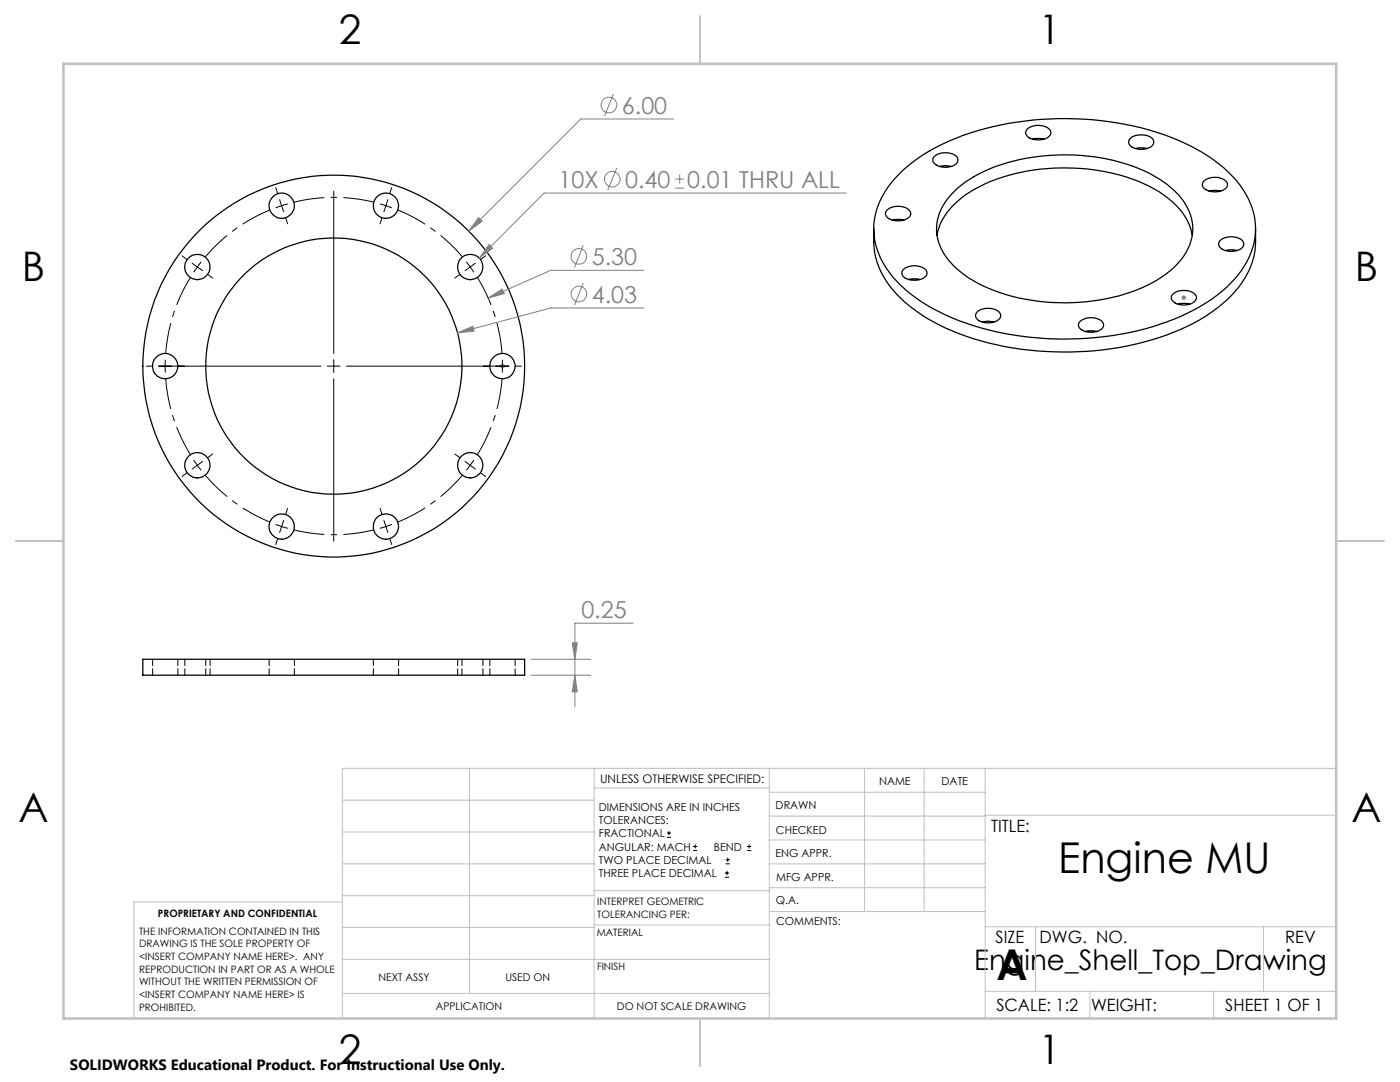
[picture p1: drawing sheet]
<svg xmlns="http://www.w3.org/2000/svg" width="279mm" height="216mm" viewBox="0 0 279 216" stroke-linecap="round" stroke-linejoin="round" font-family="sans-serif">
<g fill="none" stroke="#000" stroke-width=".25">
<path d="M179.4 34.7a34.8 34.8 0 0 1 14.1-8.1 62.4 62.4 0 0 1 41.4 1.3 29.5 29.5 0 0 1 13.2 9.9 13.8 13.8 0 0 1-1 17.1 33 33 0 0 1-15.7 9.8 62.1 62.1 0 0 1-41.4-1.3 29.5 29.5 0 0 1-13.1-9.9 13.6 13.6 0 0 1 1-17zM186.4 31.3a3.6 3.6 0 0 1 4.6 0 1.19 1.19 0 0 1-.9 1.8 3.4 3.4 0 0 1-3.9-.8 .92 .92 0 0 1 .2-1zM187.5 33.2l1-.1 1.3 .1M190.3 38.4a27.5 27.5 0 0 1 14.6-6.8 39.4 39.4 0 0 1 25.4 3.5 14.2 14.2 0 0 1 7.4 8.3 10 10 0 0 1-3.3 9.9 29 29 0 0 1-16.3 6.7 40 40 0 0 1-23-3.5 15.3 15.3 0 0 1-7.8-8.2 9.4 9.4 0 0 1 2.3-9.2zM205.1 25.6a3.4 3.4 0 0 1 4.6 .5 1.44 1.44 0 0 1-1.4 1.7 3.1 3.1 0 0 1-3.5-1 .88 .88 0 0 1 .3-1.2zM206.1 27.8l.9-.2 1.4 .2M225.7 27.5a3.7 3.7 0 0 1 4.3 .2 1.16 1.16 0 0 1-.8 1.8 3.6 3.6 0 0 1-3.7-.5l-.3-.8zM226.6 29.6l.9-.1 1.4 .1M240.2 36.2a3.4 3.4 0 0 1 4.7 .3l.1 .2a1.92 1.92 0 0 1-2.3 1.6 2.53 2.53 0 0 1-2.7-1.3zM241.3 38.1l1-.1 1.3 .1M174.4 45.6a16.1 16.1 0 0 0 5.4 14 39.5 39.5 0 0 0 19.1 9.2 61.1 61.1 0 0 0 38-3.7 27 27 0 0 0 11.5-9.5 15.3 15.3 0 0 0 2.2-10M177 42a3.4 3.4 0 0 1 4.7 .3 1.44 1.44 0 0 1-1.4 1.7 3.1 3.1 0 0 1-3.5-1 .8 .8 0 0 1 .2-1z"/>
<path d="M178.1 43.9l.9-.1 1.4 .1M180.2 53.9a3.4 3.4 0 0 1 4.7 .2 1.38 1.38 0 0 1-1.3 1.7 3.2 3.2 0 0 1-3.5-.9l-.1-.5zM181.3 55.8l1-.2 1.3 .2M187 47a13 13 0 0 1 6.5-8.6 36.5 36.5 0 0 1 20.8-4.9 33 33 0 0 1 18.7 6 12.1 12.1 0 0 1 4.9 7.5M234 58.8a3.6 3.6 0 0 1 4.5 0 1.2 1.2 0 0 1-.8 1.8 3.4 3.4 0 0 1-3.9-.8 .88 .88 0 0 1 .2-1zM243.4 48.1a3.5 3.5 0 0 1 4.6 0 1.16 1.16 0 0 1-.8 1.8 3.4 3.4 0 0 1-3.9-.8l-.1-.5zM244.6 50l.9-.2 1.4 .2M195.1 62.1a3.5 3.5 0 0 1 4.5 .5 1.38 1.38 0 0 1-1.3 1.7 3.3 3.3 0 0 1-3.5-.9l-.1-.6zM196 64.3l1-.2 1.3 .2M215.4 64.2a3.5 3.5 0 0 1 4.6 0 1.16 1.16 0 0 1-.8 1.8 3.4 3.4 0 0 1-3.9-.8l-.1-.5zM216.6 66.1l.9-.1 1.4 .1M235.1 60.7l.9-.2 1.4 .2"/>
<path d="M28.5 131.6h76.2v3.1h-76.2z"/>
<circle cx="39.4" cy="53.3" r="2.52"/>
<circle cx="56.2" cy="41.1" r="2.51"/>
<circle cx="77" cy="41" r="2.52"/>
<circle cx="93.8" cy="53.3" r="2.53"/>
<circle cx="32.9" cy="73" r="2.52"/>
<circle cx="66.6" cy="73" r="38.1"/>
<circle cx="66.6" cy="73" r="25.6"/>
<circle cx="100.3" cy="73" r="2.52"/>
<circle cx="39.4" cy="92.8" r="2.51"/>
<circle cx="93.8" cy="92.8" r="2.52"/>
<circle cx="56.2" cy="105.1" r="2.52"/>
<circle cx="77" cy="105.1" r="2.53"/>
</g>
<g fill="none" stroke="#000" stroke-width=".2" stroke-dasharray="1.3 .6">
<path d="M30.5 131.5v3.2M35.5 134.7v-3.2M36.9 131.5v3.2M41.1 131.5v3.2M41.9 134.7v-3.2M53.7 131.5v3.2M58.8 134.7v-3.2M74.5 131.5v3.2M79.6 134.7v-3.2M91.3 131.5v3.2M92.2 134.7v-3.2M96.4 134.7v-3.2"/>
<path d="M97.8 131.5v3.2M102.8 134.7v-3.2"/>
</g>
<g fill="none" stroke="#808080" stroke-width=".2">
<path d="M122.4 18.7l-1.8 4.5M123.1 33.5l-1.8 4.5M134.4 23.7h-18.5l-22.3 22.4M134.7 37.5h1.8M134.7 35.7h1.8M135.6 34.9v1.8M168.9 38.5h-60.3l-13 13M95.5 43.4l.7 .7-2.6 2zM97.4 59.5l2.8-1.8 .4 .9zM97.6 48.8l.7 .7-2.7 2zM116.4 56.4l-1.7 4.5M116.4 48.9l-1.7 4.5"/>
<path d="M128.4 53.9h-18.5l-12.5 5.6M235.8 59.4h1M235.9 59.1l.7 .7M236.3 58.9v1M236.6 59.1l-.7 .7M91.3 66.4l3.1-1.3 .2 1zM99.8 73.1h1M99.9 72.7l.7 .7M100.3 72.6v1M100.6 72.7l-.7 .7M128.4 61.5h-18.5l-18.6 4.9M106 134.7h11.9"/>
<path d="M106 131.6h11.9M114.2 128.3h1l-.5 3.3zM114.7 134.7l.5 3.3h-1zM126.4 124.4h-11.7v16.7"/>
<circle cx="121.5" cy="20.9" r="1.55"/>
<circle cx="122.2" cy="35.7" r="1.56"/>
<circle cx="115.5" cy="51.2" r="1.56"/>
<circle cx="115.5" cy="58.7" r="1.55"/>
</g>
<g fill="none" stroke="#000" stroke-width=".2">
<path d="M55 37.4l.4 1.2M55.8 39.8l.4 1.3M66.6 38.1v32.4M77.4 39.8l-.4 1.3M78.2 37.4l-.4 1.2M36.3 51l1 .8M38.3 52.5l1.1 .8M39.4 53.3l-.7 1M39.4 53.3l1 .7M40.1 52.2l-.7 1.1M41.5 54.8l.9 .7M56.2 41.1l-1.2 .4"/>
<path d="M56.2 41.1l.4 1.2M57 43.5l.4 1.2M57.4 40.7l-1.2 .4M75.8 40.7l1.2 .4M76.2 43.5l-.4 1.2M77 41.1l1.2 .4M77 41.1l-.4 1.2M91.8 54.8l-1 .7M93.1 52.2l1.5 2.1M94.9 52.5l-2.1 1.5M96.9 51l-1 .8M29.2 73.1h1.2"/>
<path d="M31.7 73.1h32.4M33 71.8v2.5M65.3 73.1h2.6M66.6 71.8v2.5M66.6 75.6v32.4M69.1 73.1h32.4M100.3 71.8v2.5M102.8 73.1h1.3M37.3 94.3l-1 .8M38.7 91.8l.7 1.1M39.4 92.9l.7 .9M39.4 92.9l-1.1 .7"/>
<path d="M40.4 92.1l-1 .8M42.4 90.6l-.9 .7M90.8 90.6l1 .7M92.8 92.1l1 .8M93.8 92.9l-.7 .9M93.8 92.9l1.1 .7M94.6 91.8l-.8 1.1M95.9 94.3l1 .8M55 104.6l1.2 .5M55.4 107.5l-.4 1.2M56.2 105.1l1.2 .3M56.2 105.1l-.4 1.2"/>
<path d="M56.6 103.9l-.4 1.2M57.4 101.5l-.4 1.2M75.8 101.5l.4 1.2M76.6 103.9l.8 2.4M77.8 107.5l.4 1.2M78.2 104.6l-2.4 .8M133.1 167.1h.8M133.1 166.2h.8M133.5 165.8v.9M138.3 169.7h.8M138.3 168.9h.8M138.7 168.5v.8"/>
<path d="M144.7 175h.8M144.7 174.2h.8M144.8 172.4h.9M144.8 171.6h.9M145.1 173.8v.8M145.2 171.1v.9M149.1 169.7h.8M149.1 168.9h.8M149.5 168.5v.8"/>
</g>
<path d="M38 55.4a33.7 33.7 0 0 0-4.9 15.1M53.8 41.9a33.7 33.7 0 0 0-12.8 9.4M74.6 40.3a33.7 33.7 0 0 0-15.9 0M92.3 51.3a33.7 33.7 0 0 0-12.9-9.4M33.1 75.6a33.7 33.7 0 0 0 4.9 15.1M100.2 70.5a33.7 33.7 0 0 0-4.9-15.1M41 94.8a33.7 33.7 0 0 0 12.8 9.4M95.3 90.7a33.7 33.7 0 0 0 4.9-15.1M58.7 105.7a33.7 33.7 0 0 0 15.9 0M79.4 104.2a33.7 33.7 0 0 0 12.9-9.4" fill="none" stroke="#000" stroke-width=".2" stroke-dasharray="15.2 1.3 1.3 1.3" stroke-dashoffset="9.1" stroke-linecap="butt"/>
<g fill="none" stroke="#c0c0c0" stroke-width=".2">
<path d="M68.3 159.7h50.3M93.7 153.3v44.9M118.6 153.3v49.9M118.6 157.2h34.9M153.5 153.3v49.9M153.5 158.1h43.1M172.5 153.3v28.6M184.4 153.3v28.6M196.6 153.3v49.9M266.7 153.3h-198.4v49.9M68.3 178.7h50.3M68.3 172.4h50.3"/>
<path d="M68.3 166h50.3M68.3 180h-41.6v23.2M118.6 177.7h35M153.5 167.6h43.1M153.5 162.8h43.1M153.5 172.4h43.1M153.5 177.1h43.1M196.6 162.7h70.1M68.3 198.2h85.2M68.3 191.4l85.2 .1M68.3 185.1h50.3M118.6 184.6h35"/>
<path d="M153.6 181.9h43M196.6 197.8h70.1M196.6 184.9h70.1M206.7 184.9v12.9M217.5 197.8v5.4M242.2 197.8v5.4M252.2 184.9v12.9"/>
</g>
<path d="M139.7 3.2v9.5M3.1 107.9h9.6M266.7 107.9h9.5M139.7 203.2v9.6" fill="none" stroke="#c0c0c0" stroke-width=".25"/>
<path d="M12.7 12.7h254v190.5h-254z" fill="none" stroke="#c0c0c0" stroke-width=".5"/>
<path d="M114.7 134.7l.5 3.3h-1zM114.2 128.3h1l-.5 3.3zM91.3 66.4l3.3-.3-.2-1zM97.6 48.8l-2 2.7 2.7-2zM97.4 59.5l3.2-.9-.4-.9zM95.5 43.4l-1.9 2.7 2.6-2z" fill="#808080"/>
<g font-size="8.5">
<text x="211.2" y="174.2">Engine MU</text>
<text x="198.9" y="195.5">A</text>
</g>
<g font-size="8.1">
<text x="67.6" y="8.9">2</text>
<text x="207.3" y="8.9">1</text>
<text x="4.4" y="56.2">B</text>
<text x="270.4" y="56.2">B</text>
<text x="3.7" y="164.1">A</text>
<text x="269.7" y="164.1">A</text>
<text x="67.6" y="212.4">2</text>
<text x="207.3" y="212.4">1</text>
</g>
<text font-size="5.6" x="194.4" y="193.5">Engine_Shell_Top_Drawing</text>
<g font-size="4.7" fill="#808080">
<text x="124.1" y="22.6">6.00</text>
<text x="111.5" y="37.4">10X</text>
<text x="124.8" y="37.4">0.40</text>
<text x="137.2" y="37.4">0.01 THRU ALL</text>
<text x="118.1" y="52.9">5.30</text>
<text x="118.1" y="60.4">4.03</text>
<text x="116" y="123.3">0.25</text>
</g>
<g font-size="3.4">
<text x="197.8" y="166">TITLE:</text>
<text x="198.7" y="188.1">SIZE</text>
<text x="207.5" y="188.1">DWG. NO.</text>
<text x="256.5" y="188.2">REV</text>
<text x="198.8" y="201.7">SCALE: 1:2</text>
<text x="217.7" y="201.8">WEIGHT:</text>
<text x="244.5" y="201.7">SHEET 1 OF 1</text>
</g>
<text font-size="3" x="14" y="213.5">SOLIDWORKS Educational Product. For Instructional Use Only.</text>
<text font-size="2.4" x="119.8" y="156.2">UNLESS OTHERWISE SPECIFIED:</text>
<g font-size="2.2">
<text x="119.5" y="161.8">DIMENSIONS ARE IN INCHES</text>
<text x="154.8" y="161.4">DRAWN</text>
<text x="175.4" y="156.6">NAME</text>
<text x="187.9" y="156.7">DATE</text>
<text x="119.5" y="164.4">TOLERANCES:</text>
<text x="119.5" y="167.1">FRACTIONAL</text>
<text x="154.9" y="166.3">CHECKED</text>
<text x="119.5" y="169.7">ANGULAR: MACH</text>
<text x="119.5" y="172.4">TWO PLACE DECIMAL</text>
<text x="142.5" y="169.7">BEND</text>
<text x="154.8" y="171">ENG APPR.</text>
<text x="119.5" y="175">THREE PLACE DECIMAL</text>
<text x="154.9" y="175.7">MFG APPR.</text>
<text x="154.9" y="180.4">Q.A.</text>
<text x="154.9" y="184.6">COMMENTS:</text>
</g>
<g font-size="2.1">
<text x="75.5" y="195.7">NEXT ASSY</text>
<text x="100.9" y="195.7">USED ON</text>
<text x="86.9" y="201.5">APPLICATION</text>
<text x="123.1" y="201.6">DO NOT SCALE DRAWING</text>
</g>
<g font-size="2">
<text x="31.5" y="182.9">PROPRIETARY AND CONFIDENTIAL</text>
<text x="119.2" y="180.6">INTERPRET GEOMETRIC</text>
<text x="119.2" y="183.1">TOLERANCING PER:</text>
<text x="27.8" y="186.5">THE INFORMATION CONTAINED IN THIS</text>
<text x="27.8" y="189">DRAWING IS THE SOLE PROPERTY OF</text>
<text x="27.8" y="191.6">&lt;INSERT COMPANY NAME HERE&gt;. ANY</text>
<text x="119.1" y="186.7">MATERIAL</text>
<text x="27.8" y="194.1">REPRODUCTION IN PART OR AS A WHOLE</text>
<text x="27.8" y="196.6">WITHOUT THE WRITTEN PERMISSION OF</text>
<text x="119.1" y="193.5">FINISH</text>
<text x="27.8" y="199.1">&lt;INSERT COMPANY NAME HERE&gt; IS</text>
<text x="27.8" y="201.7">PROHIBITED.</text>
</g>
</svg>
